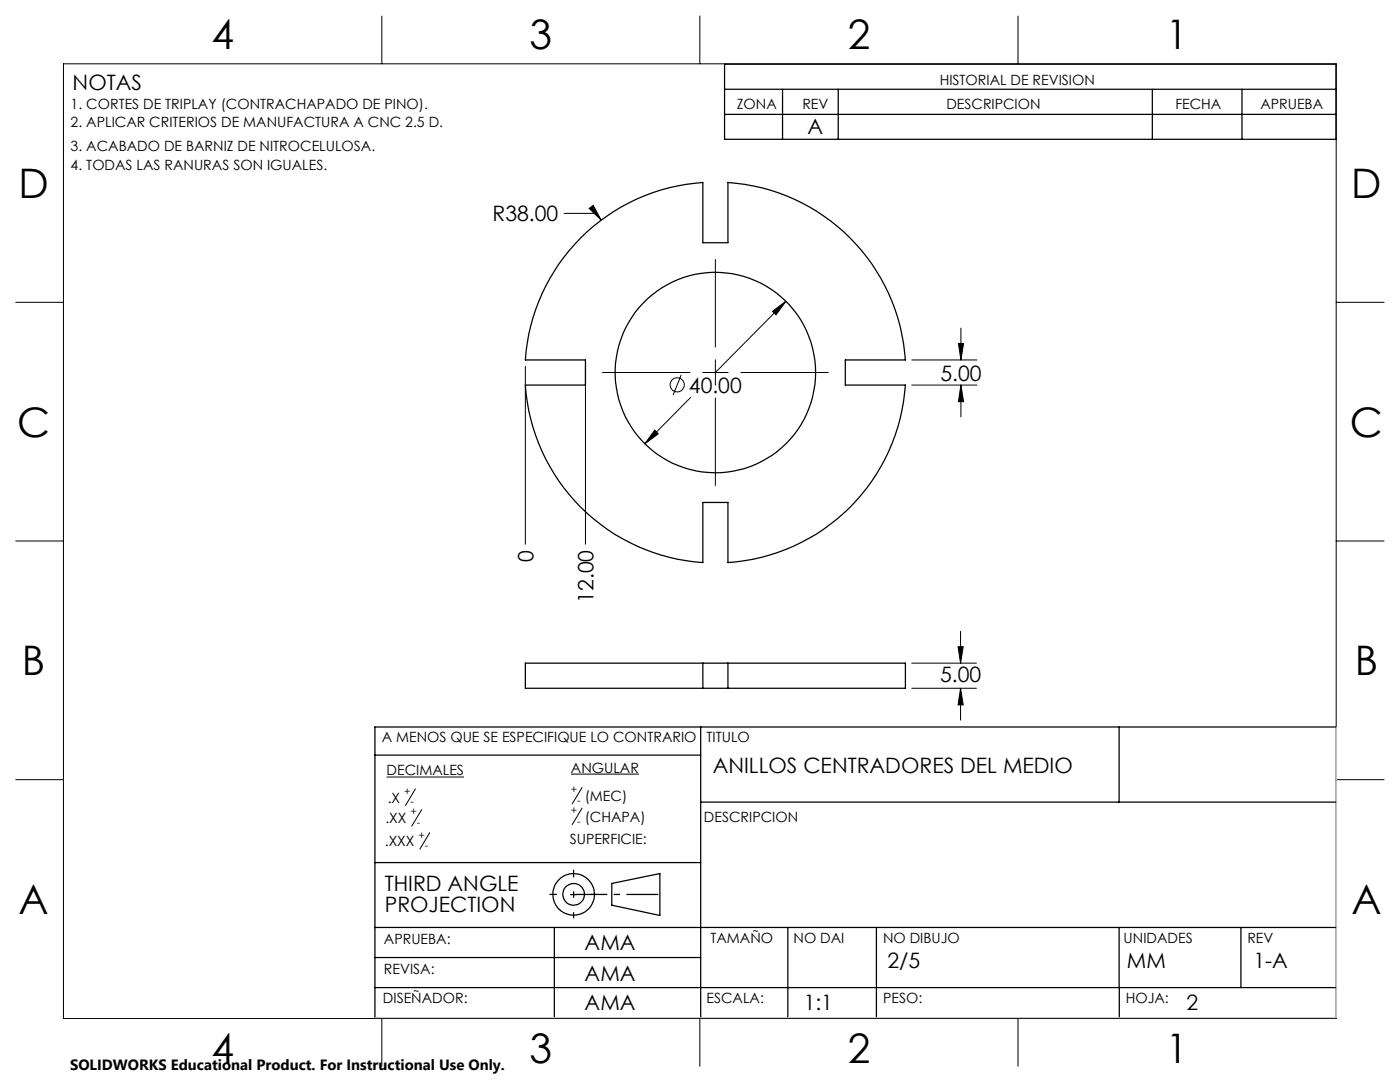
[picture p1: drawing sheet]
<svg xmlns="http://www.w3.org/2000/svg" width="279mm" height="216mm" viewBox="0 0 279 216" stroke-linecap="round" stroke-linejoin="round" font-family="sans-serif">
<g fill="none" stroke="#000" stroke-width=".25">
<path d="M144.6 17.8h122M144.6 12.8h122v15h-122zM156.2 17.8v10M167.3 17.8v10M230 17.8v10M247.9 17.8v10M144.6 22.8h122M115.9 47.5a38 38 0 0 1 24.4-11.1v12h5v-12a38.1 38.1 0 0 1 35.4 35.4h-12v5h12a38 38 0 0 1-35.4 35.5v-12h-5v12a38 38 0 0 1-35.5-35.5h12v-5h-12a38 38 0 0 1 11.1-24.3zM140.3 132.3h-35.5v5h35.5M140.3 132.3v5M140.3 132.3h5M140.3 137.3h5"/>
<path d="M145.3 132.3h35.4v5h-35.4M145.3 132.3v5M74.8 150.7h65M139.8 145.1v58M223.3 145.1v15M266.7 145.1h-191.9v58M74.8 172.1h65M109.7 178.5h1.4M113.9 178.5h1.2M114.5 173.6v1.4M114.5 177.9v1.2M118 178.5h1.2"/>
<path d="M122.1 176.3l9.6-2v8.4l-9.6-2.1zM139.8 160.1h126.9M74.8 197.1h191.9M74.8 185.1h191.9M74.8 191.1h65M110.6 185.1v18M114.5 182.1v1.1M157.2 185.1v18M174.9 185.1v18M223.3 185.1v12M223.4 197.1v6M247.6 185.1v12"/>
<circle cx="142.8" cy="74.3" r="20"/>
<circle cx="114.5" cy="178.5" r="2.17"/>
<circle cx="114.5" cy="178.5" r="4.1"/>
</g>
<g fill="none" stroke="#000" stroke-width=".2">
<path d="M12.7 12.7h254v190.5h-254zM76.2 3.2v9.5M139.7 3.2v9.5M203.2 3.2v9.5M112.6 42.6h6.3l1.1 1.3M117.6 41.6l.8-.6 1.6 2.9zM142.8 51.8v17.5M3.1 60.3h9.6M104.8 73.1v35.5M116.8 73.1v35.5M120.2 74.3h17.5M136 74.8l-1.7 4"/>
<path d="M137.8 79.3l-9.1 9.2M140.2 74.3h5.1M142.8 71.8v5.1M142.8 79.4v17.5M147.8 74.3h17.5M154.2 62.1l2.6-2-1.9 2.7zM156.8 60.1l-13.9 14.1M182 76.8h12.9M182 71.8h12.9M191.3 68.5h1l-.5 3.3zM191.8 76.8l.5 3.4h-1zM191.8 65.5v6.3"/>
<path d="M191.8 76.8v6.4M266.7 60.3h9.5M130.7 85.8l.7 .8-2.7 1.9zM3.1 107.9h9.6M266.7 107.9h9.5M182 132.3h12.9M182 137.3h12.9M191.2 129h1l-.5 3.3zM191.7 137.3l.5 3.4h-1zM191.7 126v6.3M191.7 137.3v6.4M3.1 155.6h9.6"/>
<path d="M77.1 155h15.5M82.9 157.4l-2 3.3M113.9 154.5h13.6M116.2 157.1l-2 3.3M266.7 155.6h9.5M84.2 161.5l-2 3.4M85.8 166.2l-2 3.2M116.2 161.3l-2 3.2M76.2 203.2v9.6M139.7 203.2v9.6M203.2 203.2v9.6"/>
<circle cx="135.1" cy="76.8" r="1.42"/>
</g>
<path d="M114.5 178.5h17.2" fill="none" stroke="#000" stroke-width=".25" stroke-dasharray="6.3 1.3 1.3 1.3" stroke-dashoffset="-.4" stroke-linecap="butt"/>
<path d="M266.7 145.1v58h-191.9" fill="none" stroke="#c0c0c0" stroke-width=".2"/>
<path d="M117.6 41.6l2.4 2.3-1.6-2.9zM154.2 62.1l.7 .7 1.9-2.7zM130.7 85.8l-2 2.7 2.7-1.9zM191.8 76.8l.5 3.4h-1zM191.3 68.5h1l-.5 3.3zM191.2 129h1l-.5 3.3zM191.7 137.3l.5 3.4h-1z" fill="#000"/>
<g font-size="8.1">
<text x="42.2" y="9.7">4</text>
<text x="105.7" y="9.7">3</text>
<text x="169.2" y="9.7">2</text>
<text x="232.7" y="9.7">1</text>
<text x="3.7" y="39.5">D</text>
<text x="269.7" y="39.5">D</text>
<text x="3.4" y="87.1">C</text>
<text x="269.4" y="87.1">C</text>
<text x="4.4" y="134.7">B</text>
<text x="270.4" y="134.7">B</text>
<text x="3.7" y="182.4">A</text>
<text x="269.7" y="182.4">A</text>
<text x="42.2" y="212.2">4</text>
<text x="105.7" y="212.2">3</text>
<text x="169.2" y="212.2">2</text>
<text x="232.7" y="212.2">1</text>
</g>
<g font-size="4.2">
<text x="14.5" y="17.9">NOTAS</text>
<text x="161.2" y="26.7">A</text>
<text x="98.3" y="44.1">R38.00</text>
<text x="187.7" y="75.9">5.00</text>
<text x="137.5" y="78.3">40.00</text>
<text x="106.5" y="112.1" transform="rotate(-90 106.5 112.1)">0</text>
<text x="118.5" y="120.3" transform="rotate(-90 118.5 120.3)">12.00</text>
<text x="187.6" y="136.2">5.00</text>
<text x="142.2" y="154.2">ANILLOS CENTRADORES DEL MEDIO</text>
<text x="76.8" y="177.9">THIRD ANGLE</text>
<text x="76.8" y="182">PROJECTION</text>
<text x="116.7" y="189.6">AMA</text>
<text x="116.7" y="195.8">AMA</text>
<text x="177.1" y="193.1">2/5</text>
<text x="224.9" y="193.1">MM</text>
<text x="250.2" y="193.1">1-A</text>
<text x="116.7" y="201.5">AMA</text>
<text x="160.4" y="201.5">1:1</text>
<text x="236.8" y="201.5">2</text>
</g>
<text font-size="3" x="14" y="213.5">SOLIDWORKS Educational Product. For Instructional Use Only.</text>
<g font-size="2.8">
<text x="187.5" y="16.9">HISTORIAL DE REVISION</text>
<text x="14.1" y="21.8">1. CORTES DE TRIPLAY (CONTRACHAPADO DE PINO).</text>
<text x="147" y="21.8">ZONA</text>
<text x="160.1" y="21.8">REV</text>
<text x="188.9" y="21.8">DESCRIPCION</text>
<text x="234.6" y="21.8">FECHA</text>
<text x="251.5" y="21.8">APRUEBA</text>
<text x="14.1" y="25.4">2. APLICAR CRITERIOS DE MANUFACTURA A CNC 2.5 D.</text>
<text x="14.1" y="30.1">3. ACABADO DE BARNIZ DE NITROCELULOSA.</text>
<text x="14.1" y="33.9">4. TODAS LAS RANURAS SON IGUALES.</text>
<text x="76.2" y="148.2">A MENOS QUE SE ESPECIFIQUE LO CONTRARIO</text>
<text x="141" y="148.2">TITULO</text>
<text x="77.1" y="154.7">DECIMALES</text>
<text x="113.9" y="154.2">ANGULAR</text>
<text x="77.4" y="160.2">.X</text>
<text x="116.7" y="159.9">(MEC)</text>
<text x="76.9" y="164.3">.XX</text>
<text x="116.7" y="164">(CHAPA)</text>
<text x="140.5" y="164.1">DESCRIPCION</text>
<text x="76.8" y="168.9">.XXX</text>
<text x="113.7" y="168.3">SUPERFICIE:</text>
<text x="76.6" y="188.4">APRUEBA:</text>
<text x="141.8" y="188.2">TAMAÑO</text>
<text x="158.4" y="188.2">NO DAI</text>
<text x="176.2" y="188.2">NO DIBUJO</text>
<text x="224.3" y="188.2">UNIDADES</text>
<text x="248.9" y="188.2">REV</text>
<text x="76.6" y="194.3">REVISA:</text>
<text x="76.4" y="200.1">DISEÑADOR:</text>
<text x="141" y="200.1">ESCALA:</text>
<text x="176.2" y="200.1">PESO:</text>
<text x="224.7" y="200.1">HOJA:</text>
</g>
<g font-size="2.1">
<text x="80.7" y="158.6">+</text>
<text x="81.9" y="160.7">-</text>
<text x="113.9" y="158.3">+</text>
<text x="115.2" y="160.4">-</text>
<text x="81.9" y="162.7">+</text>
<text x="83.2" y="164.8">-</text>
<text x="83.5" y="167.3">+</text>
<text x="113.9" y="162.4">+</text>
<text x="115.2" y="164.5">-</text>
<text x="84.8" y="169.4">-</text>
</g>
</svg>
